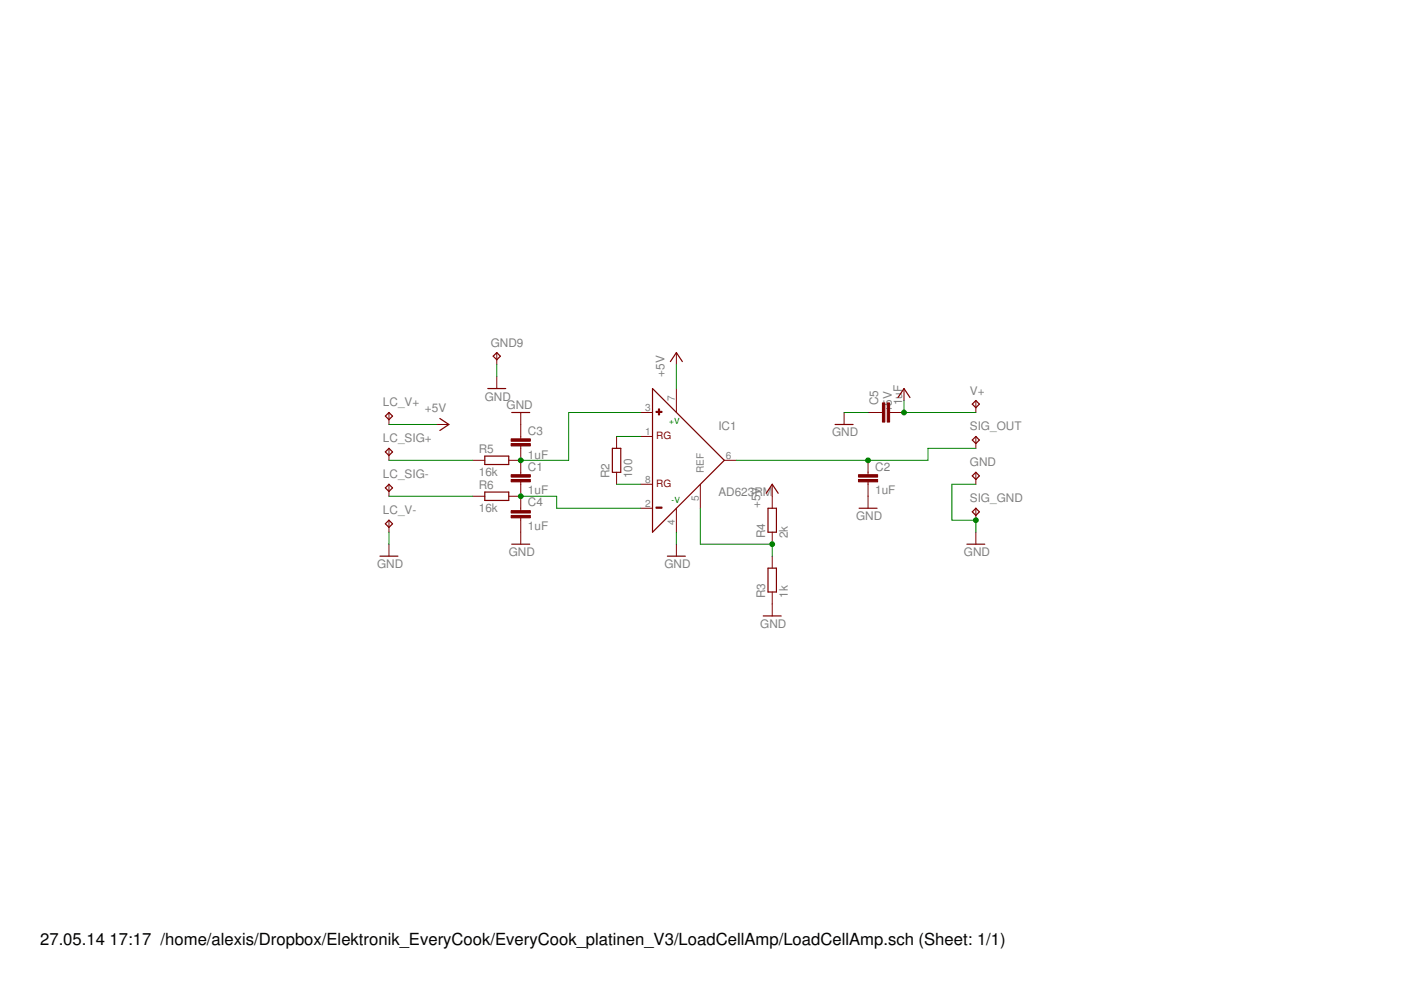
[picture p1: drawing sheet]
<svg xmlns="http://www.w3.org/2000/svg" width="297mm" height="210mm" viewBox="0 0 297 210" stroke-linecap="round" stroke-linejoin="round" font-family="sans-serif">
<g fill="none" stroke="#800000" stroke-width=".25">
<path d="M104.6 75.5l.7-.7 .8 .7-.8 .8zM142.1 76.7l1.3-1.9 1.3 1.9M81.7 88.2l.8-.7 .7 .7-.7 .8zM81.7 95.8l.8-.7 .7 .7-.7 .8zM93.3 88.7l1.9 1.3-1.9 1.3M102.8 96.7h5.1v1.8h-5.1zM103.4 82.4h3.8M108.5 87.5h3.8M129.8 95.1h1.8v5h-1.8zM138.3 82.4l15.3 15.2-15.3 15.2zM177.1 90h3.8M190.4 84.3l1.3-1.9 1.2 1.9"/>
<path d="M206.1 85.7l.8-.8 .7 .8-.7 .7zM206.1 93.3l.8-.8 .7 .8-.7 .7zM80.6 117.9h3.8M81.7 103.4l.8-.7 .7 .7-.7 .8zM81.7 111.1l.8-.8 .7 .8-.7 .7zM102.8 104.3h5.1v1.8h-5.1zM108.5 115.4h3.8M141.5 117.9h3.8M162.5 104.6l1.2-1.9 1.3 1.9M162.8 107.8h1.8v5h-1.8zM182.1 107.8h3.8M205 115.4h3.8"/>
<path d="M206.1 100.9l.8-.8 .7 .8-.7 .8zM206.1 108.5l.8-.7 .7 .7-.7 .8zM161.8 130.6h3.8M162.8 120.5h1.8v5h-1.8z"/>
</g>
<g fill="#800000" stroke="#800000" stroke-width=".21">
<path d="M139.6 86.7h.2v1.3h-.2z"/>
<path d="M139.1 87.2h1.3v.3h-1.3z"/>
<path d="M139.1 107.5h1.3v.3h-1.3z"/>
<path d="M108.4 101.7h4v.5h-4z"/>
<path d="M108.4 100.6h4v.6h-4z"/>
<path d="M182 101.7h4.1v.5h-4.1z"/>
<path d="M182 100.6h4.1v.6h-4.1z"/>
<path d="M108.4 94h4v.6h-4z"/>
<path d="M108.4 93h4v.6h-4z"/>
<path d="M108.4 109.3h4v.5h-4z"/>
<path d="M108.4 108.3h4v.5h-4z"/>
<path d="M188.1 85.4h.5v4.1h-.5z"/>
<path d="M187.1 85.4h.5v4.1h-.5z"/>
</g>
<g fill="none" stroke="#800000" stroke-width=".21">
<path d="M105.3 74.8v2.5M105.3 79.8v2.6M143.4 74.8v2.5M82.5 87.5v2.5M82.5 95.1v2.5M92.6 90h2.6M100.2 97.6h2.6M107.9 97.6h2.5M110.4 87.5v5.5M110.4 94.6v6M130.7 92.5v2.6M135.8 87.5h2.5"/>
<path d="M135.8 92.5h2.5M143.4 82.4v5.1M153.6 97.6h2.5M179 87.5v2.5M184 87.5h3.1M184 97.6v3M188.6 87.5h3.1M191.7 82.4v2.5M206.9 84.9v2.6M206.9 92.5v2.6M82.5 102.7v2.5M82.5 110.3v2.5"/>
<path d="M82.5 115.4v2.5M100.2 105.2h2.6M107.9 105.2h2.5M110.4 102.2v6.1M110.4 109.8v5.6M130.7 100.1v2.6M135.8 107.8h2.5M135.8 102.7h2.5M143.4 107.8v5M143.4 115.4v2.5M148.5 102.7v5.1M163.7 102.7v5.1"/>
<path d="M163.7 112.8v2.6M163.7 117.9v2.6M184 102.2v5.6M206.9 100.1v2.6M206.9 107.8v2.5M206.9 112.8v2.6M163.7 125.5v5.1"/>
</g>
<g fill="none" stroke="#008000" stroke-width=".21">
<path d="M105.3 77.3v2.5M143.4 77.3v5.1M82.5 90h10.1M82.5 97.6h17.7M130.7 92.5h5.1M135.8 87.5h-15.2v10.1h-10.2M179 87.5h5M191.7 84.9v2.6h15.2M206.9 95.1h-10.2v2.5h-40.6M82.5 112.8v2.6M82.5 105.2h17.7M110.4 105.2h7.6v2.6h17.8"/>
<path d="M130.7 102.7h5.1M143.4 112.8v2.6M148.5 107.8v7.6h15.2v2.5M206.9 102.7h-5.1v7.6h5.1v2.5"/>
</g>
<g fill="#008000" stroke="#008000" stroke-width=".21">
<circle cx="206.9" cy="110.3" r=".51"/>
<circle cx="191.7" cy="87.5" r=".51"/>
<circle cx="163.7" cy="115.4" r=".51"/>
<circle cx="184" cy="97.6" r=".51"/>
<circle cx="110.4" cy="97.6" r=".51"/>
<circle cx="110.4" cy="105.2" r=".51"/>
</g>
<g font-size="3.5">
<text x="8.5" y="200.4">27.05.14</text>
<text x="23.2" y="200.4">17:17 /home/alexis/Dropbox/Elektronik_EveryCook/EveryCook_platinen_V3/LoadCellAmp/LoadCellAmp.sch (Sheet: 1/1)</text>
</g>
<g font-size="2.5" fill="#808080">
<text x="104.1" y="73.5">GND9</text>
<text x="140.9" y="79.8" transform="rotate(-90 140.9 79.8)">+5V</text>
<text x="205.6" y="83.6">V+</text>
<text x="81.2" y="86.2">LC_V+</text>
<text x="90.1" y="87.5">+5V</text>
<text x="102.8" y="84.9">GND</text>
<text x="107.4" y="86.7">GND</text>
<text x="186.2" y="85.9" transform="rotate(-90 186.2 85.9)">C5</text>
<text x="189.1" y="87.5" transform="rotate(-90 189.1 87.5)">+5V</text>
<text x="191.3" y="85.9" transform="rotate(-90 191.3 85.9)">1uF</text>
<text x="81.2" y="93.8">LC_SIG+</text>
<text x="111.9" y="92.2">C3</text>
<text x="152.3" y="91.3">IC1</text>
<text x="176.4" y="92.5">GND</text>
<text x="205.6" y="91.3">SIG_OUT</text>
<text x="81.2" y="101.4">LC_SIG-</text>
<text x="101.5" y="100.9">16k</text>
<text x="101.5" y="96.1">R5</text>
<text x="111.9" y="97.2">1uF</text>
<text x="111.9" y="99.8">C1</text>
<text x="129.2" y="101.4" transform="rotate(-90 129.2 101.4)">R2</text>
<text x="134" y="101.4" transform="rotate(-90 134 101.4)">100</text>
<text x="185.6" y="99.8">C2</text>
<text x="205.6" y="98.9">GND</text>
<text x="101.5" y="103.7">R6</text>
<text x="111.9" y="104.8">1uF</text>
<text x="111.9" y="107.4">C4</text>
<text x="152.3" y="105.2">AD623RM</text>
<text x="161.2" y="107.8" transform="rotate(-90 161.2 107.8)">+5V</text>
<text x="185.6" y="104.8">1uF</text>
<text x="205.6" y="106.5">SIG_GND</text>
<text x="81.2" y="109">LC_V-</text>
<text x="101.5" y="108.5">16k</text>
<text x="111.9" y="112.5">1uF</text>
<text x="181.5" y="110.3">GND</text>
<text x="107.9" y="117.9">GND</text>
<text x="162.2" y="114.1" transform="rotate(-90 162.2 114.1)">R4</text>
<text x="167" y="114.1" transform="rotate(-90 167 114.1)">2k</text>
<text x="204.4" y="117.9">GND</text>
<text x="79.9" y="120.5">GND</text>
<text x="140.9" y="120.5">GND</text>
<text x="162.2" y="126.8" transform="rotate(-90 162.2 126.8)">R3</text>
<text x="167" y="126.8" transform="rotate(-90 167 126.8)">1k</text>
<text x="161.2" y="133.1">GND</text>
</g>
<g font-size="2.1" fill="#808080">
<text x="136.8" y="87.1">3</text>
<text x="143.1" y="85.1" transform="rotate(-90 143.1 85.1)">7</text>
<text x="136.8" y="92.2">1</text>
<text x="149.3" y="100.3" transform="rotate(-90 149.3 100.3)">REF</text>
<text x="153.9" y="97.3">6</text>
<text x="136.8" y="107.4">2</text>
<text x="136.8" y="102.3">8</text>
<text x="148.1" y="106.2" transform="rotate(-90 148.1 106.2)">5</text>
<text x="143.1" y="111.3" transform="rotate(-90 143.1 111.3)">4</text>
</g>
<g font-size="2.1" fill="#800000">
<text x="139.1" y="93">RG</text>
<text x="139.1" y="103.2">RG</text>
</g>
<g font-size="1.8" fill="#008000">
<text x="141.9" y="90">+V</text>
<text x="142.4" y="106.7">-V</text>
</g>
</svg>
